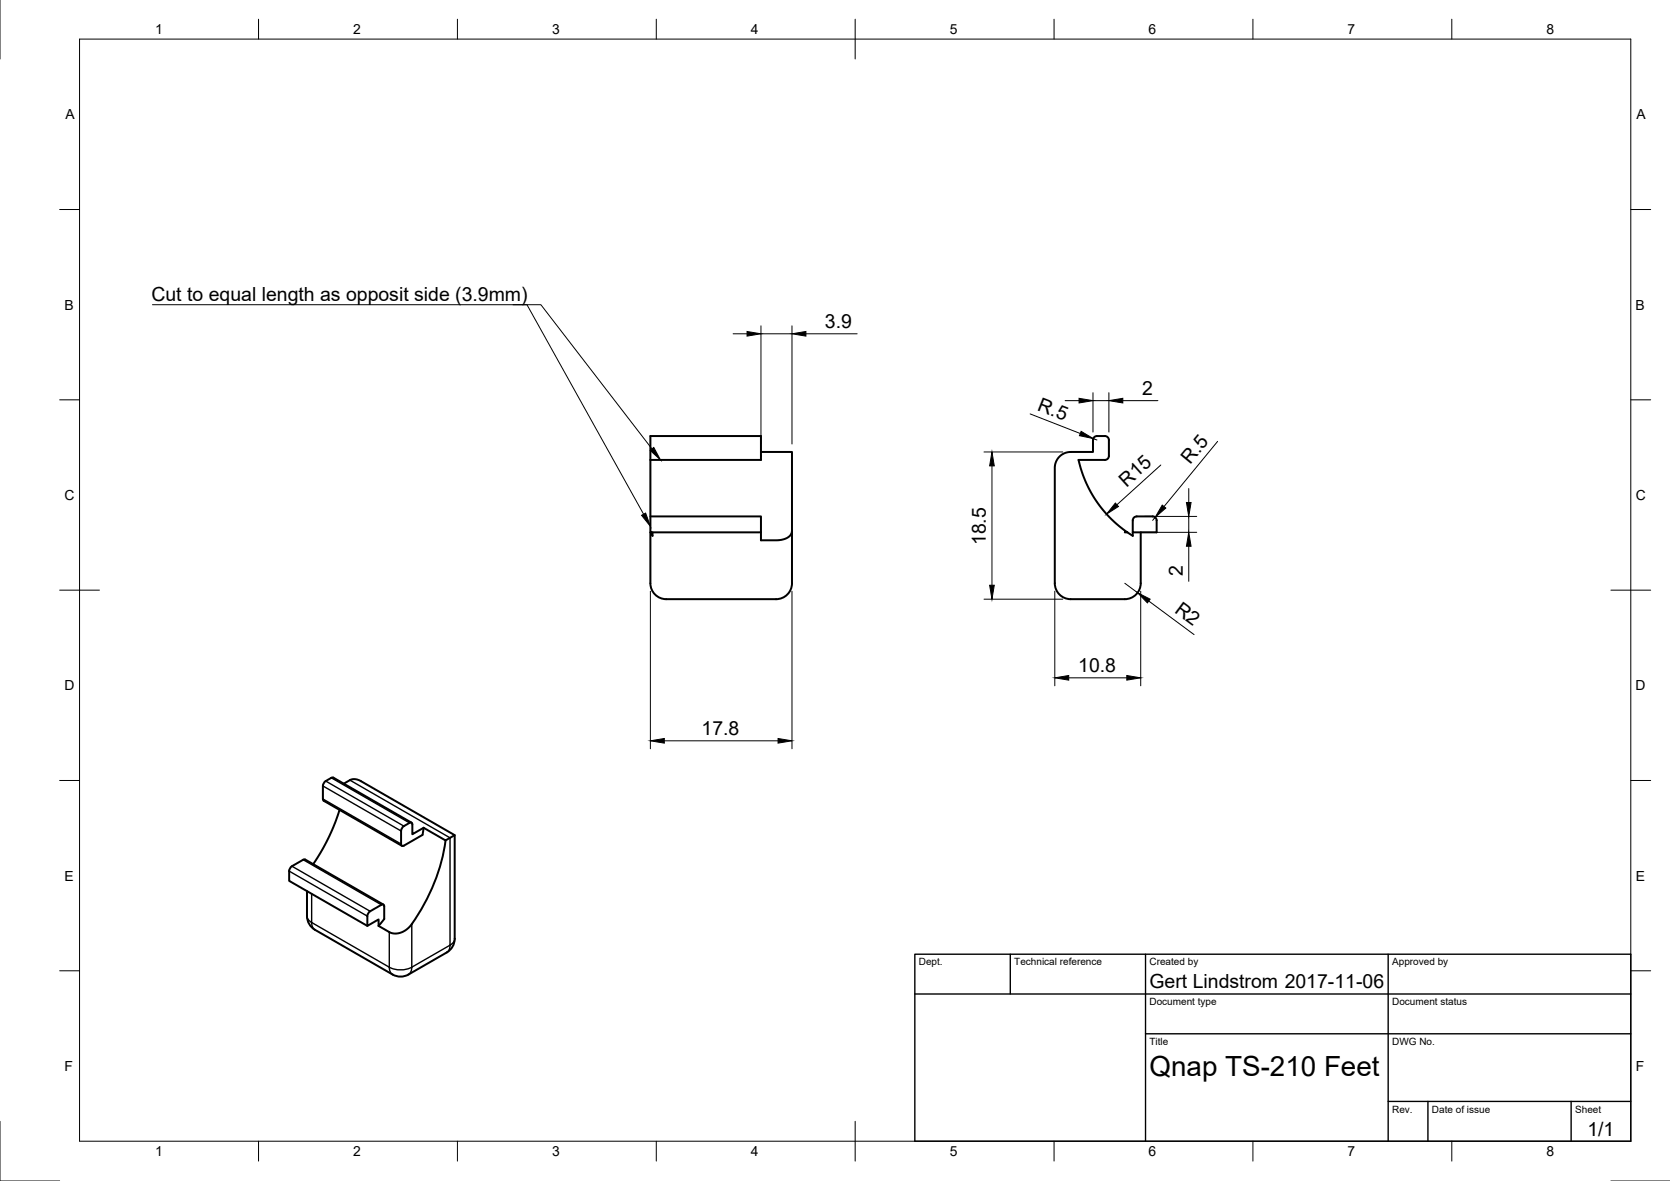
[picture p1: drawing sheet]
<svg xmlns="http://www.w3.org/2000/svg" width="420mm" height="297mm" viewBox="0 0 420 297" stroke-linecap="round" stroke-linejoin="round" font-family="sans-serif">
<!-- layer: Visible -->
<g fill="none" stroke="#000" stroke-width=".5">
<path d="M163.6 109.7h27.9v6h-27.9zM163.6 115.7v18.2h27.9M191.5 113.7h7.8v19.7M163.6 129.9h27.9v6h4.2l1.5-.3 1.5-.8 .4-.6 .2-.8v13.3a4 4 0 0 1-4 4h-27.7a4 4 0 0 1-4-4v-12.8l.6 .9v-.9M283 133.9h.6a30 30 0 0 1-12.2-18.2h6.6a1 1 0 0 0 1-1v-4a1 1 0 0 0-1-1h-2a1 1 0 0 0-1 1v3h-5.7l-1.2 .2-1.6 1-.6 .8-.4 1-.1 1v29a4 4 0 0 0 4 4h13.6a4 4 0 0 0 4-4v-12.8M283.6 133.9l1.4 .9v-.9M291 130.9a1 1 0 0 0-1-1h-4a1 1 0 0 0-1 1v3h6v-3M86.5 197.1l2.1-1.1h.9l1 .3 23.9 13.8v26l-.2 1.2-.5 1-.8 .9-10.1 5.9-1.7 .5-1.8-.2-20.1-11.5-.9-.8-.7-1-.3-1.1-.1-6.9M85.4 203.7l-1.1 3.4-1.6 3.6-1.8 3.2-2.1 3.4M101.3 208l1.7-1 .5-.1 .2 .5v2.4l2.9-1.6-.3 1.8-4.7 2.7h-.5l-.2-.4v-3.3zM103.5 206.9l-19.6-11.3h-.5a2.8 2.8 0 0 0-2.1 1.7l-.1 3.6 .2 .5 19.7 11.3M106.6 208.2l5.5 3.2 2.3-1.3"/>
<path d="M112.1 211.4a44.8 44.8 0 0 1-9.3 22l-1.8 1.1-1.7 .3-1.2-.3-2.8-1.6M92.9 229.4l3.1-1.8 .2-.1 .4 .2 .1 3.5-1.4 1.7v-1.7l-2.9 1.7v-2.5zM96.5 227.5l-19.7-11.3h-.5l-3.1 1.9-.5 1v2.4l19.7 11.4"/>
</g>
<!-- layer: Visible Narrow -->
<g fill="none" stroke="#000" stroke-width=".35">
<path d="M81.2 197.7l19.7 11.3M81.9 196.5l19.7 11.3M83.4 195.6l19.6 11.4M88 196.2l25.2 14.5v27M72.7 219.1l19.7 11.3M73.5 217.9l19.6 11.3M76.3 216.2l19.7 11.4M81.2 200.9l19.7 11.4M77.2 230.4l.2 .7 1 .9 .3 1.3 .5 .6M78.4 224.8v7.2l19.5 11.3M97.9 234.4v8.9M103.6 232.4v10.9"/>
<path d="M113.2 237.7l-9.6 5.6M113.2 237.7l-.3 1.3-.5 .6M114.4 236.1l-.2 .7-1 .9M97.9 243.3l.3 1.3 .6 .5M97.9 243.3a6.3 6.3 0 0 0 5.7 0M103.6 243.3l-.3 1.3-.5 .5"/>
</g>
<!-- layer: Border -->
<g fill="none" stroke="#000" stroke-width=".25">
<path d="M0 0v14.8M20 9.8h390.3v277.2h-390.3zM65 4.8v5M115.1 4.8v5M165.1 4.8v5M215.2 4.8v10M265.2 4.8v5M315.2 4.8v5M365.3 4.8v5M15 52.7h5M410.3 52.7h5M15 100.6h5"/>
<path d="M410.3 100.6h5M15 148.4h10M405.3 148.4h10M15 196.3h5M410.3 196.3h5M15 244.2h5M410.3 244.2h5M0 282v15h15M65 287v5M115.1 287v5M165.1 287v5M215.2 282v10"/>
<path d="M265.2 287v5M315.2 287v5M365.3 287v5M405.3 297h14.9"/>
</g>
<!-- layer: TitleBlock -->
<path d="M230.2 240h180.1v47h-180.1zM254.2 240v10M288.2 240v47M349.2 240v47M230.2 250h180.1M288.2 260h122.1M349.2 277h61.1M359.3 277v10M395.3 277v10" fill="none" stroke="#000" stroke-width=".35"/>
<!-- layer: Dimensions -->
<g fill="none" stroke="#000" stroke-width=".25">
<path d="M184.4 84h3.5M191.5 82v29.7M191.5 84h7.8M199.3 82v29.7M202.8 84h12.8M275 98.8v9.9M279 98.8v9.9M247.6 113.7h19.8M249.6 117.2v30M259.2 104.1l12.6 4.9M268 100.8h3.5M275 100.8h4"/>
<path d="M275.1 110.3l.9 .4M282.5 100.8h8.8M292 117l-11 10M306.3 111l-13.4 16.4M287 133.9h14.1M288 129.9h13.1M290.6 130.1l-.6 .8M299.1 122.9v3.5M299.1 129.9v4M299.1 137.4v8.8M163.6 148.7v39.6M199.3 148.7v39.6"/>
<path d="M247.6 150.7h19.8M265.4 148.7v23.8M283 146.7l3.2 2.4M287 148.7v23.8M289 151.2l11.4 8.4M268.9 170.5h14.6M167.1 186.3h28.7"/>
</g>
<g fill="#000" stroke="#000" stroke-width=".25">
<path d="M187.9 83.4l3.6 .6-3.6 .5zM199.3 84l3.5-.6v1.1zM249.6 113.7l.6 3.5h-1.2zM271.5 100.2l3.5 .6-3.5 .6zM272 108.5l3.1 1.8-3.5-.7zM279 100.8l3.5-.6v1.2zM280.6 126.5l.8 .9-3 1.9zM292.4 127l.9 .8-2.7 2.3zM298.5 126.4h1.2l-.6 3.5zM299.1 133.9l.6 3.5h-1.2zM249 147.2h1.2l-.6 3.5zM286.2 149.1l3.2 1.6-.7 .9z"/>
<path d="M265.4 170.5l3.5-.6v1.2zM283.5 169.9l3.5 .6-3.5 .6zM163.6 186.3l3.5-.6v1.2zM195.8 185.7l3.5 .6-3.5 .6z"/>
</g>
<!-- layer: Annotations -->
<path d="M163.6 113.3l.9-.8 1.7 3.2zM161.4 129.6l1-.6 1.2 3.4z" fill="#000" stroke="#000" stroke-width=".25"/>
<path d="M38.4 76.6h97.7l27.9 36.3M129.1 76.6h3.5l29.3 52.7" fill="none" stroke="#000" stroke-width=".25"/>
<text font-size="7" x="289.2" y="270.5">Qnap TS-210 Feet</text>
<g font-size="4.9">
<text x="38.1" y="75.6">Cut to equal length as opposit side (3.9mm)</text>
<text x="207.6" y="82.4">3.9</text>
<text x="287.4" y="99.3">2</text>
<text x="260.8" y="103.1" transform="rotate(21 260.8 103.1)">R.5</text>
<text x="299.5" y="116.9" transform="rotate(-51 299.5 116.9)">R.5</text>
<text x="283.4" y="122.7" transform="rotate(-42 283.4 122.7)">R15</text>
<text x="248" y="137.1" transform="rotate(-90 248 137.1)">18.5</text>
<text x="297.6" y="144.9" transform="rotate(-90 297.6 144.9)">2</text>
<text x="295.3" y="153.9" transform="rotate(37 295.3 153.9)">R2</text>
<text x="271.3" y="168.9">10.8</text>
<text x="176.5" y="184.8">17.8</text>
<text x="289.2" y="248.5">Gert Lindstrom 2017-11-06</text>
<text x="399.4" y="285.7">1/1</text>
</g>
<g font-size="3.5">
<text x="39" y="8.6">1</text>
<text x="88.9" y="8.6">2</text>
<text x="138.9" y="8.6">3</text>
<text x="188.9" y="8.6">4</text>
<text x="239" y="8.6">5</text>
<text x="289" y="8.6">6</text>
<text x="339.1" y="8.6">7</text>
<text x="389.1" y="8.6">8</text>
<text x="16.4" y="30">A</text>
<text x="411.7" y="30">A</text>
<text x="16.2" y="77.9">B</text>
<text x="411.5" y="77.9">B</text>
<text x="16.3" y="125.7">C</text>
<text x="411.5" y="125.7">C</text>
<text x="16.2" y="173.6">D</text>
<text x="411.5" y="173.6">D</text>
<text x="16.3" y="221.5">E</text>
<text x="411.5" y="221.5">E</text>
<text x="16.3" y="269.4">F</text>
<text x="411.5" y="269.4">F</text>
<text x="39" y="290.8">1</text>
<text x="88.9" y="290.8">2</text>
<text x="138.9" y="290.8">3</text>
<text x="188.9" y="290.8">4</text>
<text x="239" y="290.8">5</text>
<text x="289" y="290.8">6</text>
<text x="339.1" y="290.8">7</text>
<text x="389.1" y="290.8">8</text>
</g>
<g font-size="2.5">
<text x="231.2" y="242.8">Dept.</text>
<text x="255.2" y="242.8">Technical reference</text>
<text x="289.2" y="242.8">Created by</text>
<text x="350.3" y="242.8">Approved by</text>
<text x="289.2" y="252.8">Document type</text>
<text x="350.3" y="252.8">Document status</text>
<text x="289.2" y="262.8">Title</text>
<text x="350.3" y="262.8">DWG No.</text>
<text x="350.3" y="279.8">Rev.</text>
<text x="360.3" y="279.8">Date of issue</text>
<text x="396.3" y="279.8">Sheet</text>
</g>
</svg>
